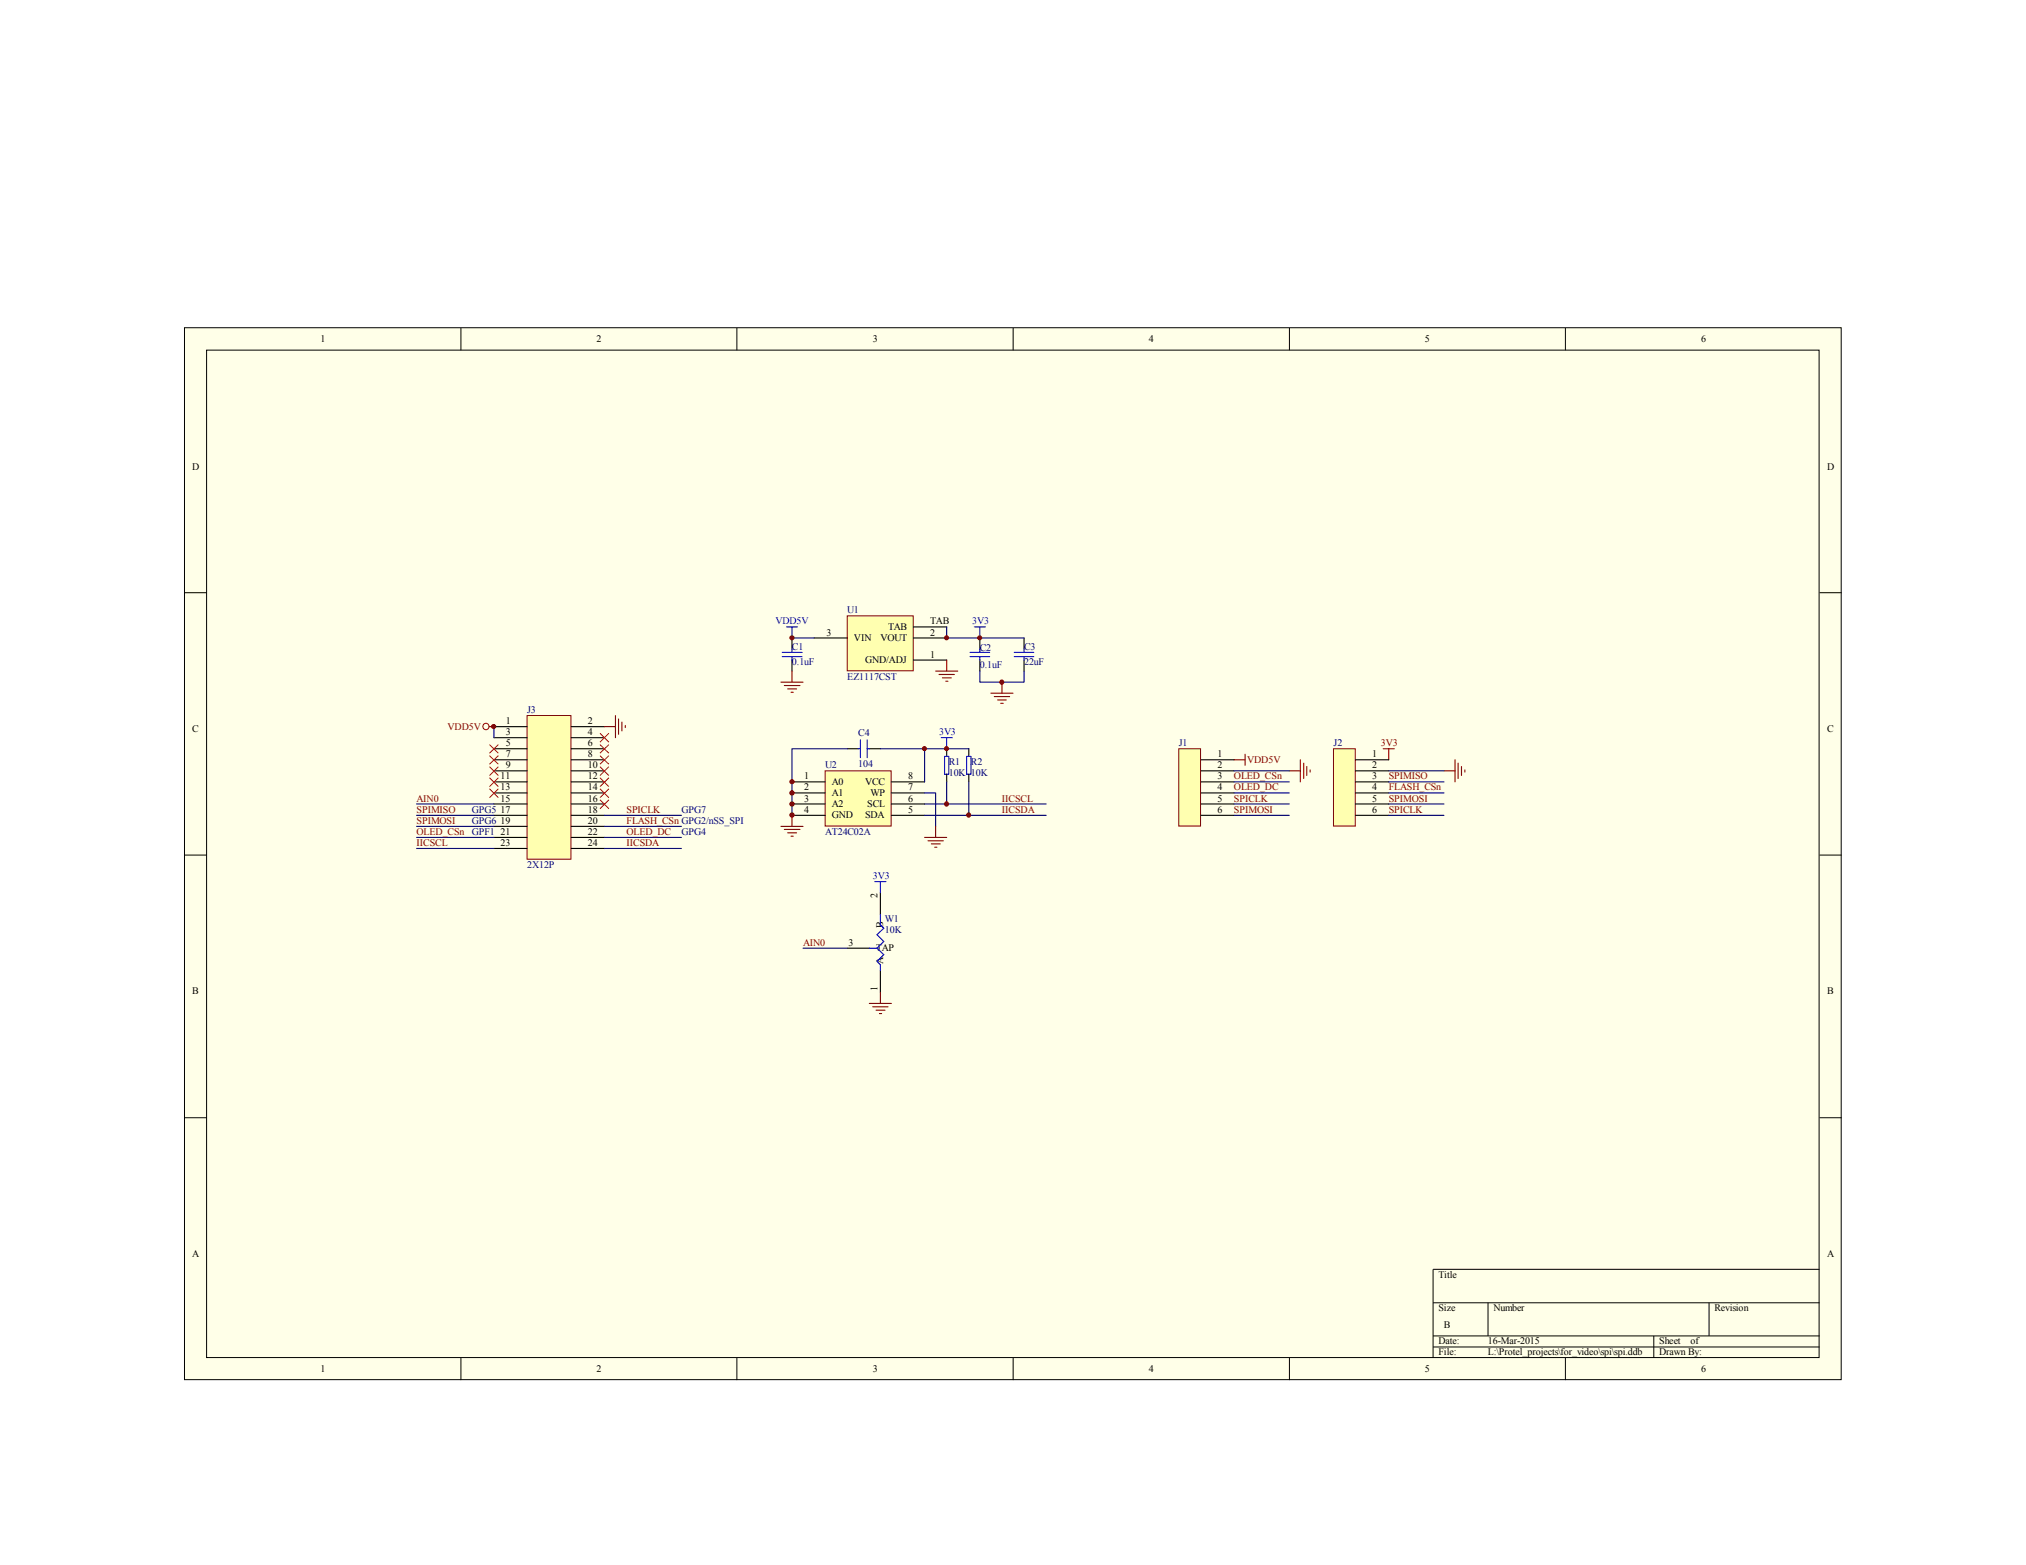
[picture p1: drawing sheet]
<svg xmlns="http://www.w3.org/2000/svg" width="279mm" height="216mm" viewBox="0 0 279 216" stroke-linecap="round" stroke-linejoin="round" font-family="sans-serif">
<path d="M25.4 45.2h228.5v145.1h-228.5z" fill="#ffffe8"/>
<g fill="none" stroke="#000" stroke-width=".14">
<path d="M25.4 45.2h228.5v145.1h-228.5zM28.5 48.3h222.4v139h-222.4zM63.6 45.2v3.1M101.6 45.2v3.1M139.7 45.2v3.1M177.8 45.2v3.1M215.9 45.2v3.1M25.5 81.8h3M250.9 81.8h3.1M25.5 118h3M250.9 118h3.1M25.5 154.2h3"/>
<path d="M250.9 154.2h3.1M197.6 179.7h53.3M205.2 179.7v4.6M235.7 179.7v4.6M250.9 175.1h-53.3v12.2M63.6 187.3v3.1M101.6 187.3v3.1M139.7 187.3v3.1M177.8 187.3v3.1M197.6 184.3h53.3M197.6 185.8h53.3M215.9 187.3v3.1"/>
<path d="M228.1 184.3v3"/>
</g>
<path d="M72.7 98.8h6v19.7h-6z" fill="#ffffb0"/>
<g fill="none" stroke="#800000" stroke-width=".14">
<path d="M72.7 98.7h6v19.8h-6z"/>
<circle cx="67" cy="100.2" r=".43"/>
</g>
<g fill="none" stroke="#000" stroke-width=".15">
<path d="M68.1 100.2h4.6M68.1 101.8h4.6M68.1 103.3h4.6M68.1 104.8h4.6M68.1 106.3h4.6M68.1 107.9h4.6M68.1 109.4h4.6M68.1 110.9h4.6M68.1 112.5h4.6M68.1 114h4.6M68.1 115.5h4.6M68.1 117.1h4.6"/>
<path d="M78.8 100.2h4.6M78.8 101.8h4.6M78.8 103.3h4.6M78.8 104.8h4.6M78.8 106.3h4.6M78.8 107.9h4.6M78.8 109.4h4.6M78.8 110.9h4.6M78.8 112.5h4.6M78.8 114h4.6M78.8 115.5h4.6M78.8 117.1h4.6"/>
<path d="M116.8 103.3h1.6M119.9 103.3h1.5M130.6 103.3v1.1M130.6 106.8v1.1M133.6 103.3v1.1M133.6 106.8v1.1"/>
</g>
<path d="M67.5 100.2h.6" fill="none" stroke="#800000" stroke-width=".15"/>
<path d="M57.4 110.9h10.7M57.4 112.5h10.7M57.4 114h10.7M57.4 115.5h10.7M57.4 117.1h10.7M68.1 100.2v1.6M83.4 112.5h10.6M83.4 114h10.6M83.4 117.1h10.6M127.5 110.9h16.8" fill="none" stroke="#000080" stroke-width=".15"/>
<path d="M118.4 103.3h.3M118.7 102.1v2.4M119.6 102.1v2.4M119.6 103.3h.3M130.3 104.4h.6v2.4h-.6zM133.3 104.4h.6v2.4h-.6z" fill="none" stroke="#00f" stroke-width=".15"/>
<path d="M113.8 106.4h9.1v7.6h-9.1z" fill="#ffffb0"/>
<path d="M113.8 106.3h9.1v7.7h-9.1z" fill="none" stroke="#800000" stroke-width=".14"/>
<path d="M109.2 107.9h4.6M109.2 109.4h4.6M109.2 110.9h4.6M109.2 112.5h4.6M122.9 107.9h4.6M122.9 109.4h4.6M122.9 110.9h4.6M122.9 112.5h4.6" fill="none" stroke="#000" stroke-width=".15"/>
<path d="M116.8 103.3h-7.6v9.2M121.4 103.3h6.1M127.5 109.4h1.5v4.6M127.5 112.5h16.8M130.6 107.9v3M133.6 103.3h-6.1v4.6M133.6 107.9v4.6" fill="none" stroke="#000080" stroke-width=".15"/>
<g fill="#800000" stroke="#800000" stroke-width=".14">
<circle cx="127.5" cy="103.3" r=".28"/>
<circle cx="130.5" cy="110.9" r=".29"/>
<circle cx="133.6" cy="112.4" r=".29"/>
</g>
<path d="M116.9 85h9v7.5h-9z" fill="#ffffb0"/>
<path d="M116.8 85h9.1v7.5h-9.1z" fill="none" stroke="#800000" stroke-width=".14"/>
<g fill="none" stroke="#000" stroke-width=".15">
<path d="M109.2 88v1.5M109.2 91.1v1.5M112.3 88h4.5M126 88h4.6M126 91.1h4.6M126 86.5h4.6M135.1 88v1.5M135.1 91.1v1.5M141.2 88v1.5M141.2 91.1v1.5M116.8 130.8h3.1M121.4 123.1v3.1"/>
<path d="M121.4 133.9v3"/>
</g>
<g fill="none" stroke="#00f" stroke-width=".15">
<path d="M107.9 90.6h2.7M107.9 90h2.7M108.5 86.5h1.5M109.2 86.5v1.5M109.2 89.5v.5M109.2 90.6v.5M133.8 90.6h2.7M133.8 90h2.7M134.4 86.5h1.5M135.1 86.5v1.5M135.1 89.5v.5M135.1 90.6v.5"/>
<path d="M139.9 90.6h2.7M139.9 90h2.7M141.2 89.5v.5M141.2 90.6v.5M129.8 101.8h1.5M130.6 101.8v1.5M119.9 130.8h1M120.6 121.6h1.6M120.9 130.8l1 .9-1 .9 .5 .5v.8M121.4 121.6v1.5M121.4 126.2v1.4l.5 .5-1 .8 1 1-1 .9"/>
</g>
<g fill="none" stroke="#800000" stroke-width=".15">
<path d="M84.9 98.7v3.1M85.3 99.2v2.1M85.8 99.6v1.2M107.7 94.1h3M108.2 94.6h2.1M108.6 95h1.3M109.1 95.5h.3M109.2 92.6v1.5M136.7 95.6h3M137.1 96.1h2.1M137.6 96.6h1.2M138 97h.3"/>
<path d="M138.2 94.1v1.5M83.4 100.2h1.5M86.2 100.1v.3M107.7 114h3M108.2 114.4h2.1M108.6 114.9h1.3M109.1 115.4h.3M109.2 112.5v1.5M127.5 115.5h3.1M128 116h2.1M128.4 116.4h1.3M128.9 116.9h.3"/>
<path d="M129 114v1.5M170.2 104.8h1.5M171.7 104.1v1.5M119.9 138.4h3M120.4 138.9h2.1M120.8 139.4h1.2M121.3 139.8h.3M121.4 136.9v1.5"/>
</g>
<path d="M109.2 88h3.1M130.6 86.5v1.5h10.6M135.1 92.6v1.5h6.1v-1.5M110.7 130.8h6.1" fill="none" stroke="#000080" stroke-width=".15"/>
<g fill="#800000" stroke="#800000" stroke-width=".14">
<circle cx="130.5" cy="88" r=".28"/>
<circle cx="138.1" cy="94.1" r=".29"/>
</g>
<path d="M162.6 103.3h3v10.7h-3z" fill="#ffffb0"/>
<path d="M162.6 103.3h3v10.7h-3z" fill="none" stroke="#800000" stroke-width=".14"/>
<path d="M165.6 104.8h4.6M165.6 106.3h4.6M165.6 107.9h4.6M165.6 109.4h4.6M165.6 110.9h4.6M165.6 112.5h4.6" fill="none" stroke="#000" stroke-width=".15"/>
<path d="M177.8 106.3h1.5M179.3 104.8v3.1M179.8 105.3v2.1M180.2 105.7v1.3M180.7 106.2v.3M190.8 103.3h1.5M191.5 103.3v1.5" fill="none" stroke="#800000" stroke-width=".15"/>
<path d="M170.2 106.3h7.6M170.2 107.9h7.6M170.2 109.4h7.6M170.2 110.9h7.6M170.2 112.5h7.6" fill="none" stroke="#000080" stroke-width=".15"/>
<path d="M183.9 103.3h3v10.7h-3z" fill="#ffffb0"/>
<path d="M183.9 103.3h3v10.7h-3z" fill="none" stroke="#800000" stroke-width=".14"/>
<path d="M186.9 104.8h4.6M186.9 106.3h4.6M186.9 107.9h4.6M186.9 109.4h4.6M186.9 110.9h4.6M186.9 112.5h4.6" fill="none" stroke="#000" stroke-width=".15"/>
<path d="M129 92.6h3.1M129.5 93h2.1M130 93.5h1.2M130.4 94h.3M130.6 91.1v1.5M199.1 106.3h1.6M200.7 104.8v3.1M201.1 105.3v2.1M201.5 105.7v1.3M202 106.2v.3" fill="none" stroke="#800000" stroke-width=".15"/>
<path d="M83.4 115.5h10.6M191.5 106.3h7.6M191.5 107.9h7.6M191.5 109.4h7.6M191.5 110.9h7.6M191.5 112.5h7.6" fill="none" stroke="#000080" stroke-width=".15"/>
<g fill="none" stroke="#f00" stroke-width=".14">
<path d="M67.5 102.7l1.2 1.2M67.5 104.2l1.2 1.2M67.5 105.8l1.2 1.2M67.5 107.3l1.2 1.2M67.5 108.8l1.2 1.2M68.7 102.7l-1.2 1.2M68.7 104.2l-1.2 1.2M68.7 105.8l-1.2 1.2M68.7 107.3l-1.2 1.2M68.7 108.8l-1.2 1.2M82.7 101.2l1.3 1.2M82.7 102.7l1.3 1.2"/>
<path d="M82.7 104.2l1.3 1.2M82.7 105.8l1.3 1.2M82.7 107.3l1.3 1.2M82.7 108.8l1.3 1.2M82.7 110.3l1.3 1.3M84 101.2l-1.3 1.2M84 102.7l-1.3 1.2M84 104.2l-1.3 1.2M84 105.8l-1.3 1.2M84 107.3l-1.3 1.2M84 108.8l-1.3 1.2M84 110.3l-1.3 1.3"/>
</g>
<g fill="#800000" stroke="#800000" stroke-width=".14">
<circle cx="68.1" cy="100.2" r=".29"/>
<circle cx="109.2" cy="88" r=".29"/>
<circle cx="135.1" cy="88" r=".28"/>
<circle cx="130.5" cy="103.3" r=".28"/>
<circle cx="109.2" cy="107.8" r=".29"/>
<circle cx="109.2" cy="109.4" r=".3"/>
<circle cx="109.2" cy="110.9" r=".3"/>
<circle cx="109.2" cy="112.4" r=".3"/>
</g>
<g font-size="1.4">
<text x="44.2" y="47.2">1</text>
<text x="82.3" y="47.2">2</text>
<text x="120.4" y="47.2">3</text>
<text x="158.5" y="47.2">4</text>
<text x="196.5" y="47.2">5</text>
<text x="234.6" y="47.2">6</text>
<text x="26.5" y="64.8">D</text>
<text x="252" y="64.8">D</text>
<text x="114" y="87.7">3</text>
<text x="117.8" y="88.4">VIN</text>
<text x="121.4" y="88.4">VOUT</text>
<text x="122.5" y="86.9">TAB</text>
<text x="128.3" y="87.7">2</text>
<text x="128.3" y="86.2">TAB</text>
<text x="119.3" y="91.5">GND/ADJ</text>
<text x="128.3" y="90.7">1</text>
<text x="26.5" y="101">C</text>
<text x="69.8" y="99.9">1</text>
<text x="69.8" y="101.4">3</text>
<text x="81.1" y="99.9">2</text>
<text x="81.1" y="101.4">4</text>
<text x="252" y="101">C</text>
<text x="69" y="107.5">11</text>
<text x="69.8" y="103">5</text>
<text x="69.8" y="104.5">7</text>
<text x="69.8" y="106">9</text>
<text x="81.1" y="103">6</text>
<text x="81.1" y="104.5">8</text>
<text x="81.1" y="106">10</text>
<text x="81.1" y="107.5">12</text>
<text x="110.9" y="107.5">1</text>
<text x="125.2" y="107.5">8</text>
<text x="167.9" y="104.5">1</text>
<text x="167.9" y="106">2</text>
<text x="167.9" y="107.5">3</text>
<text x="189.2" y="104.5">1</text>
<text x="189.2" y="106">2</text>
<text x="189.2" y="107.5">3</text>
<text x="69" y="109.1">13</text>
<text x="69" y="110.6">15</text>
<text x="69" y="112.1">17</text>
<text x="69" y="113.7">19</text>
<text x="81.1" y="109.1">14</text>
<text x="81.1" y="110.6">16</text>
<text x="81.1" y="112.1">18</text>
<text x="81.1" y="113.7">20</text>
<text x="110.9" y="109.1">2</text>
<text x="110.9" y="110.6">3</text>
<text x="110.9" y="112.1">4</text>
<text x="114.7" y="108.3">A0</text>
<text x="114.7" y="109.8">A1</text>
<text x="114.7" y="111.3">A2</text>
<text x="114.7" y="112.9">GND</text>
<text x="119.3" y="112.9">SDA</text>
<text x="119.3" y="108.3">VCC</text>
<text x="119.6" y="111.3">SCL</text>
<text x="120.1" y="109.8">WP</text>
<text x="125.2" y="112.1">5</text>
<text x="125.2" y="110.6">6</text>
<text x="125.2" y="109.1">7</text>
<text x="167.9" y="109.1">4</text>
<text x="167.9" y="110.6">5</text>
<text x="167.9" y="112.1">6</text>
<text x="189.2" y="109.1">4</text>
<text x="189.2" y="110.6">5</text>
<text x="189.2" y="112.1">6</text>
<text x="69" y="115.2">21</text>
<text x="69" y="116.7">23</text>
<text x="81.1" y="115.2">22</text>
<text x="81.1" y="116.7">24</text>
<text x="121" y="123.9" transform="rotate(-90 121 123.9)">2</text>
<text x="117" y="130.5">3</text>
<text x="120.8" y="131.2">TAP</text>
<text x="121.8" y="128.1" transform="rotate(-90 121.8 128.1)">B</text>
<text x="26.5" y="137.2">B</text>
<text x="121" y="136.7" transform="rotate(-90 121 136.7)">1</text>
<text x="121.8" y="132.9" transform="rotate(-90 121.8 132.9)">A</text>
<text x="252" y="137.2">B</text>
<text x="26.5" y="173.4">A</text>
<text x="252" y="173.4">A</text>
<text x="198.4" y="176.3">Title</text>
<text x="198.4" y="180.9">Size</text>
<text x="198.4" y="185.5">Date:</text>
<text x="199.1" y="183.2">B</text>
<text x="205.2" y="185.5">16-Mar-2015</text>
<text x="205.9" y="180.9">Number</text>
<text x="228.8" y="185.5">Sheet</text>
<text x="233.1" y="185.5">of</text>
<text x="236.4" y="180.9">Revision</text>
<text x="44.2" y="189.3">1</text>
<text x="82.3" y="189.3">2</text>
<text x="120.4" y="189.3">3</text>
<text x="158.5" y="189.3">4</text>
<text x="196.5" y="189.3">5</text>
<text x="198.4" y="187">File:</text>
<text x="205.2" y="187">L:\Protel_projects\for_video\spi\spi.ddb</text>
<text x="228.8" y="187">Drawn By:</text>
<text x="234.6" y="189.3">6</text>
</g>
<g font-size="1.4" fill="#00f">
<text x="106.9" y="86.2">VDD5V</text>
<text x="134.1" y="86.2">3V3</text>
<text x="129.5" y="101.4">3V3</text>
<text x="120.4" y="121.3">3V3</text>
</g>
<g font-size="1.4" fill="#000080">
<text x="109.2" y="89.7">C1</text>
<text x="116.8" y="84.6">U1</text>
<text x="135.1" y="89.8">C2</text>
<text x="141.2" y="89.7">C3</text>
<text x="109.2" y="91.8">0.1uF</text>
<text x="116.8" y="93.8">EZ1117CST</text>
<text x="135.1" y="92.1">0.1uF</text>
<text x="141.2" y="91.8">22uF</text>
<text x="72.7" y="98.4">J3</text>
<text x="118.4" y="101.6">C4</text>
<text x="113.8" y="106">U2</text>
<text x="118.4" y="105.8">104</text>
<text x="130.8" y="105.5">R1</text>
<text x="130.8" y="107.1">10K 10K</text>
<text x="133.9" y="105.5">R2</text>
<text x="162.6" y="103">J1</text>
<text x="183.9" y="103">J2</text>
<text x="65.1" y="113.7">GPG6</text>
<text x="65.1" y="112.1">GPG5</text>
<text x="94" y="112.1">GPG7</text>
<text x="65.1" y="115.2">GPF1</text>
<text x="72.7" y="119.8">2X12P</text>
<text x="94" y="115.2">GPG4</text>
<text x="113.8" y="115.2">AT24C02A</text>
<text x="122" y="127.3">W1</text>
<text x="122" y="128.8">10K</text>
</g>
<g font-size="1.4" fill="#800000">
<text x="61.7" y="100.7">VDD5V</text>
<text x="170.2" y="107.5">OLED_CSn</text>
<text x="172" y="105.2">VDD5V</text>
<text x="190.4" y="103">3V3</text>
<text x="191.5" y="107.5">SPIMISO</text>
<text x="57.4" y="112.1">SPIMISO</text>
<text x="57.4" y="113.7">SPIMOSI</text>
<text x="57.4" y="110.6">AIN0</text>
<text x="86.4" y="112.1">SPICLK</text>
<text x="86.4" y="113.7">FLASH_CSn GPG2/nSS_SPI</text>
<text x="138.2" y="110.6">IICSCL</text>
<text x="138.2" y="112.1">IICSDA</text>
<text x="170.2" y="109.1">OLED_DC</text>
<text x="170.2" y="110.6">SPICLK</text>
<text x="170.2" y="112.1">SPIMOSI</text>
<text x="191.5" y="109.1">FLASH_CSn</text>
<text x="191.5" y="112.1">SPICLK</text>
<text x="191.5" y="110.6">SPIMOSI</text>
<text x="57.4" y="116.7">IICSCL</text>
<text x="57.4" y="115.2">OLED_CSn</text>
<text x="86.4" y="116.7">IICSDA</text>
<text x="86.4" y="115.2">OLED_DC</text>
<text x="110.7" y="130.5">AIN0</text>
</g>
</svg>
